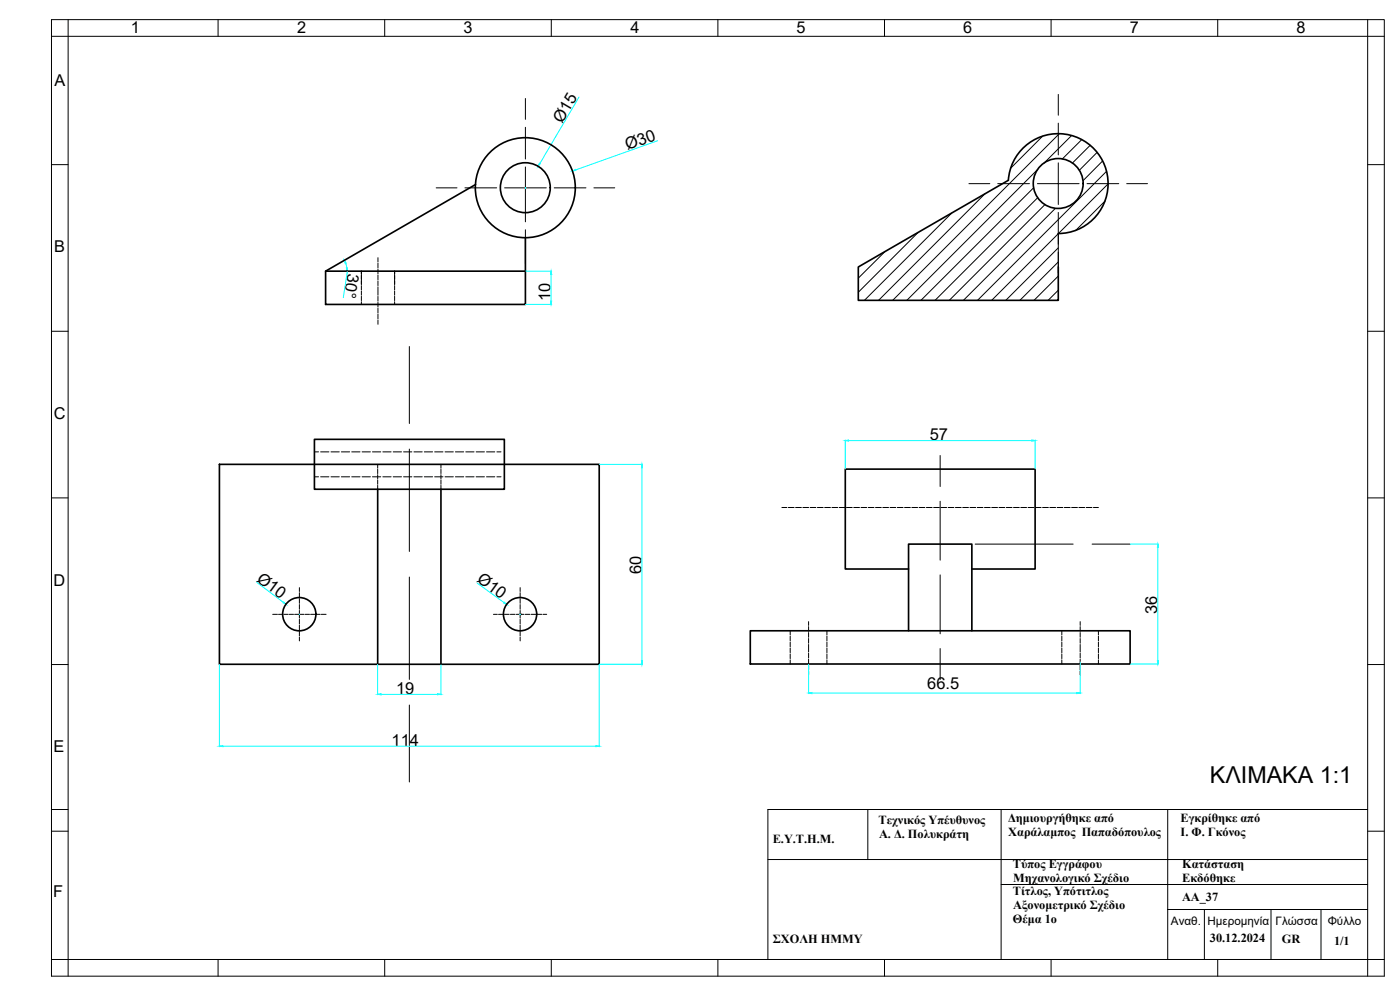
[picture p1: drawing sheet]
<svg xmlns="http://www.w3.org/2000/svg" width="420mm" height="297mm" viewBox="0 0 420 297" stroke-linecap="round" stroke-linejoin="round" font-family="sans-serif">
<!-- layer: 0 -->
<g fill="none" stroke="#000" stroke-width=".3">
<path d="M15.5 5.9h399.9v287h-399.9zM15.5 10.9h399.9M20.4 5.9v287M65.4 5.9v5M115.5 5.9v5M165.4 5.9v5M215.4 5.9v5M265.5 5.9v5M315.4 5.9v5M365.5 5.9v5M410.5 5.9v287M15.5 49.4h4.9"/>
<path d="M410.5 49.4h4.9M15.5 99.4h4.9M410.5 99.4h4.9M15.5 149.4h4.9M410.5 149.4h4.9M15.5 199.4h4.9M410.5 199.4h4.9M15.5 242.9h4.9M15.5 249.4h4.9M230.5 257.9h180M260.4 242.9v15M300.5 242.9v45"/>
<path d="M350.4 257.9h.1M350.4 242.9v45M410.5 242.9h-180v45M410.5 249.4h4.9M300.5 265.4h110M350.4 272.9h.1M350.4 272.9h60.1M361.5 272.9v15M381.4 272.9v15M396.5 272.9v15M15.5 287.9h399.9M65.4 287.9v5"/>
<path d="M115.5 287.9v5M165.4 287.9v5M215.4 287.9v5M265.5 287.9v5M315.4 287.9v5M365.5 287.9v5"/>
</g>
<!-- layer: PDF9_PDF8_0 -->
<g fill="#0ff" stroke="#0ff" stroke-width=".3">
<path d="M242.7 207.9l1-.1v.3z"/>
<path d="M323.2 207.8l1 .1-1 .2z"/>
<path d="M347.3 198.2h.4l-.2 1z"/>
<path d="M347.5 163.3l.2 .9h-.4z"/>
<path d="M253.7 132.2l.9-.2v.4z"/>
<path d="M309.7 132l1 .2-1 .2z"/>
<path d="M161.9 49l.2 .1-.6 .8z"/>
<path d="M171.8 51.3l.9-.5 .1 .3z"/>
<path d="M103.9 80.4h.4l-.1 1z"/>
<path d="M103.3 78.1l.6 .8-.3 .2z"/>
<path d="M165.2 90.3h.4l-.2 1z"/>
<path d="M165.4 81.4l.2 1h-.4z"/>
<path d="M85.2 180.6l.6 .7-.8-.4z"/>
<path d="M151.3 180.7l.8 .7-1-.5z"/>
<path d="M113.3 208.3l1.1-.2v.4z"/>
<path d="M131.3 208.1l1 .2-1 .2z"/>
<path d="M65.8 223.9l1.1-.2v.3z"/>
<path d="M178.8 223.7l1 .2-1 .1z"/>
<path d="M192.5 198.3h.3l-.1 1z"/>
<path d="M192.7 139.3l.1 1h-.3z"/>
</g>
<g fill="none" stroke="#000" stroke-width=".5">
<path d="M142.7 55.4l-45 26M157.7 71.3v10.1M317.6 70.1a15 15 0 0 0 14.9-14.7 15 15 0 0 0-14.3-15.3 15 15 0 0 0-15.6 14l-45 26v10h60v-10M97.7 81.4h60v9.9h-60zM65.8 139.3h114v60h-114zM94.4 131.8h57v15h-57zM113.3 146.8v52.5M132.3 146.8v52.5M272.7 170.7h-19v-29.9h57v29.9h-19M225.2 189.3h114v9.9h-114zM272.7 189.3v-26h19v26"/>
<circle cx="157.7" cy="56.3" r="15"/>
<circle cx="157.7" cy="56.3" r="7.5"/>
<circle cx="317.6" cy="55.1" r="7.5"/>
<circle cx="89.8" cy="184.3" r="5"/>
<circle cx="156.1" cy="184.3" r="5"/>
</g>
<g fill="none" stroke="#000" stroke-width=".3">
<path d="M157.7 29.6v6.2M157.7 38.2v9.5M317.6 28.3v6.3M317.6 37v9.5M130.9 56.4h6.2M139.5 56.4h9.6M157.7 50.1v6.3h-6.3M163.9 56.4h-6.2v10.2M166.3 56.4h9.6M178.2 56.4h6.3M290.8 55.1h6.3M295.6 58.1l-31.9 32"/>
<path d="M299.4 55.1h9.6M310.2 56.3l-33.8 33.8M311.4 59.3l-30.8 30.8M311.4 50.8l-39.2 39.3M312.9 40.8l-9.5 9.6M317.6 48.9v6.2h-6.3M317.9 40.1l-50 50M321.6 40.7l-8.3 8.3M323.8 55.1h-6.2v6.3M324.7 41.9l-5.9 5.8M326.2 55.1h9.6M327.2 43.6l-5.4 5.3"/>
<path d="M329.3 45.7l-5.4 5.4M330.9 48.3l-5.9 5.9M332.1 51.4l-38.7 38.7M332.6 55.1l-35 35M338.1 55.1h6.3M113.4 77.3v1.3M113.4 78.9v1.5M157.7 68.9v10.2M265.5 75.6l-7.9 7.9M275.5 69.7l-17.9 18M285.6 64l-26.2 26.1M313.6 61.4l-28.7 28.7"/>
<path d="M316.7 62.6l-27.6 27.5M317.6 74.4l-15.8 15.7M317.6 78.6l-11.5 11.5M317.6 63.7v18.2M331.7 60.3l-8.9 8.9M108.5 82.1v-.8v1.1M108.5 82.5v1.5M108.5 84.1v1.3M108.5 85.7v1.3M108.5 87.3v1.3M108.5 88.9v1.3M108.5 90.5v.8"/>
<path d="M113.4 86.1v2.5M113.4 80.7v1.4M113.4 82.5v1.4M113.4 84.3v1.4M113.4 88.9v1.5M113.4 90.7v1.4M113.4 92.5v1.4M113.4 94.3v1.4M113.4 96.1v1.2M118.4 82.1v-.8v1.1M118.4 82.5v1.5M118.4 84.1v1.3"/>
<path d="M118.4 85.7v1.3M118.4 87.3v1.3M118.4 88.9v1.3M118.4 90.5v.8M317.6 82.8l-7.3 7.3M317.6 87.1l-3 3M122.9 104v23.1M94.4 135.6h1.2M96.2 135.6h2.5M99.3 135.6h2.5M102.4 135.6h2.5M105.6 135.6h2.4"/>
<path d="M108.7 135.6h2.5M111.8 135.6h2.5M113.3 139.3v1.2M114.9 135.6h2.5M118 135.6h2.5M121.1 135.6h2.5M122.9 134.7v30.8M124.2 135.6h2.5M127.3 135.6h2.5M130.5 135.6h2.4M132.3 139.3v1.2M133.6 135.6h2.4"/>
<path d="M136.7 135.6h2.5M139.8 135.6h2.5M142.9 135.6h2.5M146 135.6h2.5M149.1 135.6h1.3M282.2 136.7v9.3M94.4 143.1h1.2M96.2 143.1h2.5M99.3 143.1h2.5M102.4 143.1h2.5M105.6 143.1h2.4M108.7 143.1h2.5"/>
<path d="M111.8 143.1h2.5M113.3 140.8v1.3M113.3 142.4v1.3M113.3 144v1.3M113.3 145.6v1.2M114.9 143.1h2.5M118 143.1h2.5M121.1 143.1h2.5M124.2 143.1h2.5M127.3 143.1h2.5M130.5 143.1h2.4M132.3 140.8v1.3"/>
<path d="M132.3 142.4v1.3M132.3 144v1.3M132.3 145.6v1.2M133.6 143.1h2.4M136.7 143.1h2.5M139.8 143.1h2.5M142.9 143.1h2.5M146 143.1h2.5M149.1 143.1h1.3M234.7 152.3h1.5M236.6 152.3h1.7M238.8 152.3h1.7"/>
<path d="M241 152.3h1.7M243.1 152.3h1.8M245.3 152.3h1.7M247.5 152.3h1.7M249.7 152.3h1.7M251.9 152.3h1.7M254 152.3h1.8M256.2 152.3h1.7M258.4 152.3h1.7M260.6 152.3h1.7M262.8 152.3h1.7M264.9 152.3h1.8"/>
<path d="M267.1 152.3h1.7M269.3 152.3h1.7M271.5 152.3h1.7M273.7 152.3h1.7M275.8 152.3h1.8M278 152.3h1.7M280.2 152.3h1.7M282.2 150.4v17.7M282.4 152.3h1.7M284.6 152.3h1.7M286.7 152.3h1.8M288.9 152.3h1.8"/>
<path d="M291.1 152.3h1.7M293.3 152.3h1.7M295.5 152.3h1.7M297.6 152.3h1.8M299.8 152.3h1.8M302 152.3h1.7M304.2 152.3h1.7M306.3 152.3h1.8M308.5 152.3h1.8M310.7 152.3h1.8M312.9 152.3h1.7M315.1 152.3h1.7"/>
<path d="M317.2 152.3h1.8M319.4 152.3h1.8M321.6 152.3h1.8M323.8 152.3h1.7M326 152.3h1.7M328.1 152.3h1.5M89.9 176.3v1.2M89.9 177.8v1.5M89.9 179.6v1.4M122.9 173.1v30.8M156.1 176.3v1.2M156.1 177.8v1.5"/>
<path d="M156.1 179.6v1.4M282.2 172.5v17.7M292.7 163.3h29.4M327.8 163.3h11.4M81.8 184.3h1.5M83.6 184.3h1.3M85.2 184.3h1.3M86.8 184.3h1.3M88.4 184.3h2.9M89.9 183.2v2.3M89.9 181.4v1.4M89.9 185.8v1.4"/>
<path d="M89.9 187.6v1.4M89.9 189.4v1.4M89.9 191.2v1.1M91.6 184.3h1.3M93.2 184.3h1.3M94.8 184.3h1.3M96.4 184.3h1.5M148.1 184.3h1.2M149.6 184.3h1.4M151.4 184.3h1.4M153.2 184.3h1.4M155 184.3h2.2"/>
<path d="M156.1 183.2v2.3M156.1 181.4v1.4M156.1 185.8v1.4M156.1 187.6v1.4M156.1 189.4v1.4M156.1 191.2v1.1M157.6 184.3h1.4M159.4 184.3h1.4M161.2 184.3h1.4M162.9 184.3h1.2M237.2 189.3v1.2M237.2 190.9v1.4"/>
<path d="M237.2 192.6v1.5M237.2 194.4v1.4M237.2 196.2v1.4M237.2 198v1.2M242.7 193.4v2.2M242.7 186.5v1.1M242.7 188v1.4M242.7 189.8v1.4M242.7 191.6v1.4M242.7 196v1.4M242.7 197.8v1.4M242.7 199.6v1.4"/>
<path d="M248.2 189.3v1.2M248.2 190.9v1.4M248.2 192.6v1.5M248.2 194.4v1.4M248.2 196.2v1.4M248.2 198v1.2M282.2 194.6v9.3M318.7 189.3v1.2M318.7 190.9v1.4M318.7 192.6v1.5M318.7 194.4v1.4M318.7 196.2v1.4"/>
<path d="M318.7 198v1.2M324.2 193.4v2.2M324.2 186.5v1.1M324.2 188v1.4M324.2 189.8v1.4M324.2 191.6v1.4M324.2 196v1.4M324.2 197.8v1.4M324.2 199.6v1.4M329.6 189.3v1.2M329.6 190.9v1.4M329.6 192.6v1.5"/>
<path d="M329.6 194.4v1.4M329.6 196.2v1.4M329.6 198v1.2M122.9 211.5v23.1M242.7 201.4v1.1M324.2 201.4v1.1"/>
</g>
<circle cx="156.1" cy="184.3" r=".25" fill="#000"/>
<g fill="none" stroke="#0ff" stroke-width=".3">
<path d="M173.8 29.1l-11.8 20M157.7 56.3h.1M157.8 56.4h-.2h.2M197.4 42.2l-24.6 8.8M103.7 79l.4 1.3M104.2 81.3l-1.2 8M157.8 91.3h7.8M157.8 81.4h7.8M165.4 82.4v7.9M179.9 139.3h12.9M253.7 132v8.7M254.6 132.2h55.1"/>
<path d="M310.7 132v8.7M192.7 140.3v58M77.1 174.7l7.9 6M143.2 174.9l8 5.9M339.2 163.3h8.5M347.5 164.2v34M65.8 199.4v24.7M89.8 184.3h.1M89.9 184.2v.2M113.3 199.4v9.1M132.3 199.4v9.1M156 184.3h.2"/>
<path d="M156.1 184.2v.2M179.8 199.4v24.7M179.9 199.3h12.9M242.7 199.3v8.8M324.2 198.6v9.5M339.2 199.2h8.5M114.4 208.3h16.9M243.7 207.9h79.5M66.9 223.9h111.9"/>
</g>
<text font-size="7" x="363.1" y="234.8">ΚΛΙΜΑΚΑ 1:1</text>
<g font-size="4.9">
<text x="39.3" y="10">1</text>
<text x="89.1" y="10">2</text>
<text x="139.1" y="10">3</text>
<text x="189.2" y="10">4</text>
<text x="239.1" y="10">5</text>
<text x="289.1" y="10">6</text>
<text x="339.1" y="10">7</text>
<text x="389.1" y="10">8</text>
<text x="16.3" y="25.7">A</text>
<text x="168.7" y="37.1" transform="rotate(-60 168.7 37.1)">Ø15</text>
<text x="188.3" y="45.1" transform="rotate(-20 188.3 45.1)">Ø30</text>
<text x="16.3" y="75.7">B</text>
<text x="104.4" y="81.8" transform="rotate(99 104.4 81.8)">30°</text>
<text x="165.2" y="90.3" transform="rotate(-90 165.2 90.3)">10</text>
<text x="16.2" y="125.8">C</text>
<text x="279" y="132">57</text>
<text x="192.5" y="172.4" transform="rotate(-90 192.5 172.4)">60</text>
<text x="16" y="175.7">D</text>
<text x="76.8" y="174.2" transform="rotate(37 76.8 174.2)">Ø10</text>
<text x="142.9" y="174.4" transform="rotate(36 142.9 174.4)">Ø10</text>
<text x="347.3" y="184.3" transform="rotate(-90 347.3 184.3)">36</text>
<text x="118.9" y="208.1">19</text>
<text x="278.3" y="206.9">66.5</text>
<text x="16" y="225.7">E</text>
<text x="117.5" y="223.8">114</text>
<text x="16" y="269.2">F</text>
</g>
<g font-size="3.7">
<text x="263.7" y="247.2">Τεχνικός Υπέυθυνος</text>
<text x="263.8" y="251.4">Α. Δ. Πολυκράτη</text>
<text x="302.5" y="246.5">Δημιουργήθηκε από</text>
<text x="302.6" y="250.7">Χαράλαμπος Παπαδόπουλος</text>
<text x="354.3" y="246.8">Εγκρίθηκε από</text>
<text x="354.3" y="251">Ι. Φ. Γκόνος</text>
<text x="231.9" y="252.9">E.Y.T.H.M.</text>
<text x="304" y="260.4">Τύπος Εγγράφου</text>
<text x="354.8" y="260.4">Κατάσταση</text>
<text x="304" y="268.5">Τίτλος, Υπότιτλος</text>
<text x="304" y="264.6">Μηχανολογικό Σχέδιο</text>
<text x="354.8" y="264.6">Εκδόθηκε</text>
<text x="304.1" y="272.7">Αξονομετρικό Σχέδιο</text>
<text x="354.7" y="270.4">AA_37</text>
<text x="304" y="276.9">Θέμα 1ο</text>
<text x="232" y="282.9">ΣΧΟΛΗ ΗΜΜΥ</text>
<text x="363.1" y="282.7">30.12.2024</text>
<text x="384.7" y="282.9">GR</text>
<text x="400.4" y="283.4">1/1</text>
</g>
<g font-size="3.5">
<text x="351.4" y="277.6">Αναθ. Ημερομηνία Γλώσσα</text>
<text x="398.5" y="277.6">Φύλλο</text>
</g>
</svg>
